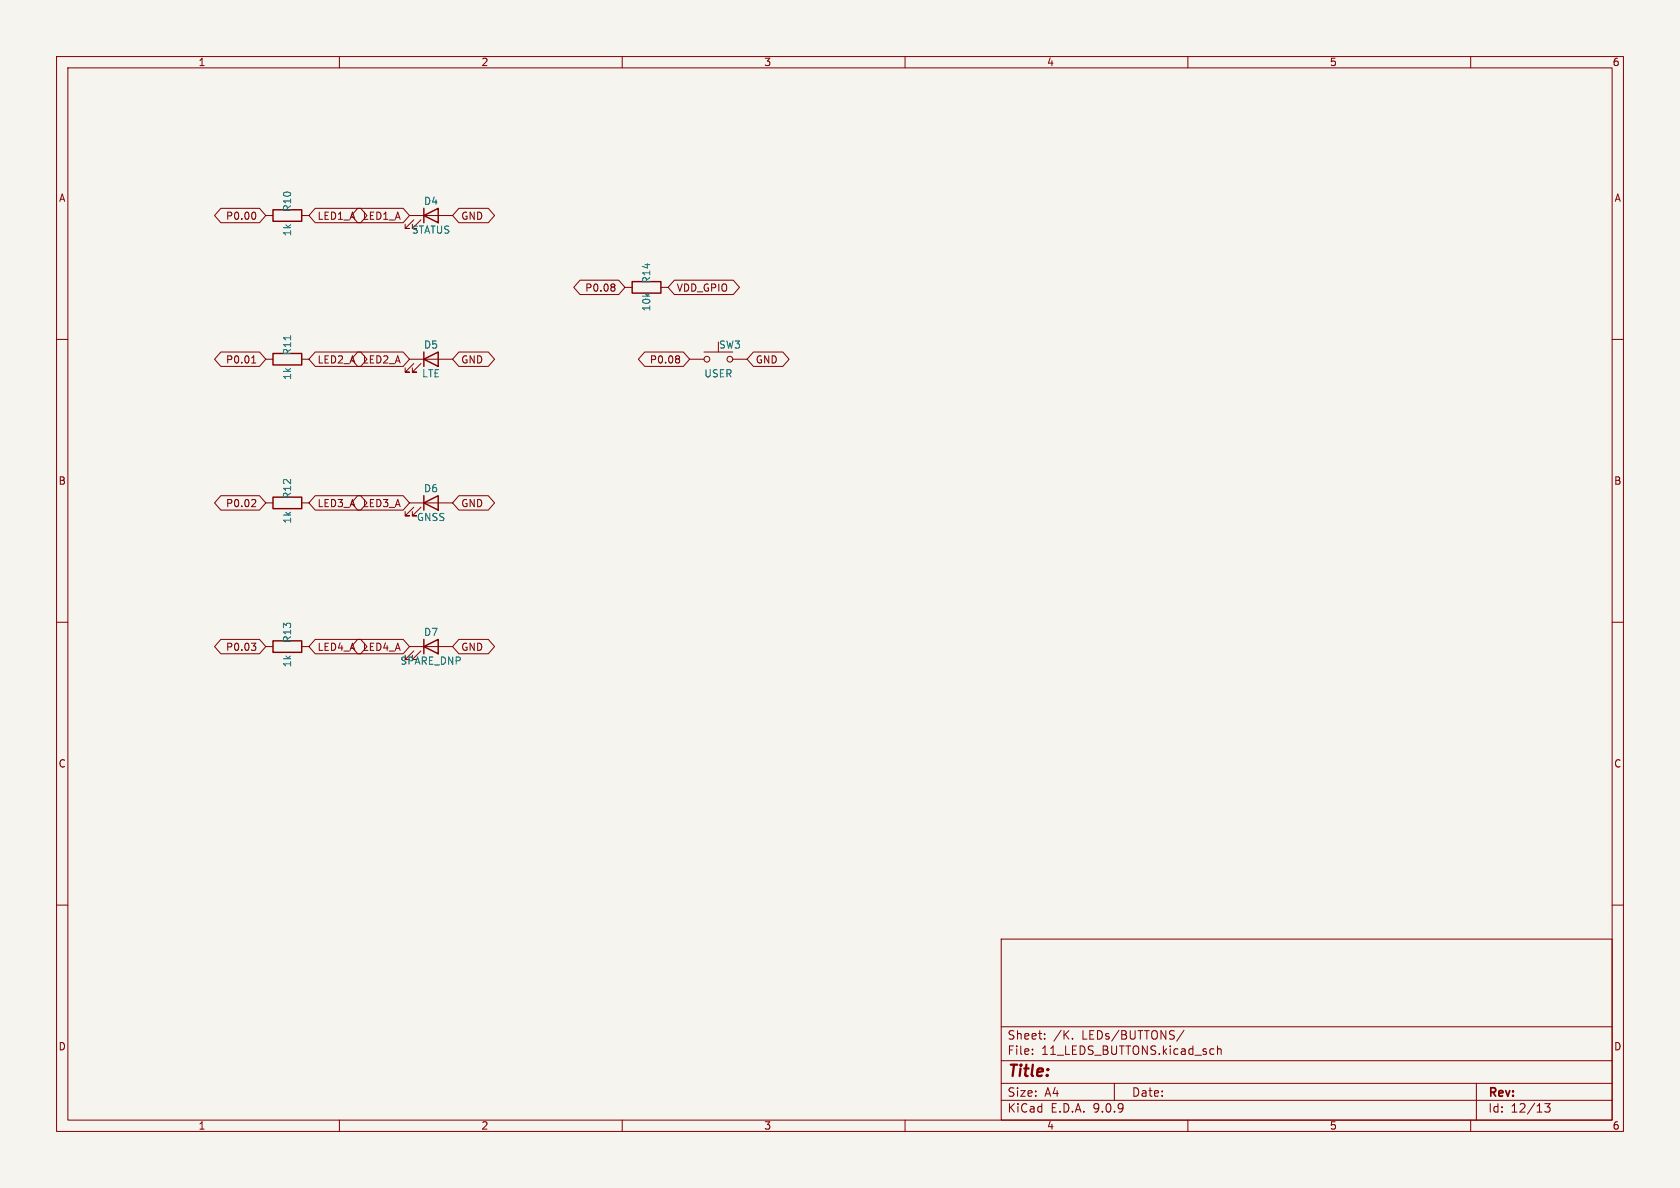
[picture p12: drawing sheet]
<svg xmlns="http://www.w3.org/2000/svg" width="297mm" height="210mm" viewBox="0 0 297 210" stroke-linecap="round" stroke-linejoin="round" font-family="sans-serif">
<path d="M0 0h297v210h-297z" fill="#f5f4ef" stroke="#f5f4ef" stroke-width=".18"/>
<g fill="none" stroke="#840000" stroke-width=".18">
<path d="M10 10h277v190h-277zM12 12h273v186h-273zM60 10v2M110 10v2M160 10v2M210 10v2M260 10v2M39 36.8h6.9l1.1 1.3-1.1 1.3h-6.9l-1.1-1.3zM44.9 37.5a.79 .79 0 0 1 0 1.3M47 38.1h1.3M53.3 38.1h1.3M55.7 36.8h8.1l1.1 1.3-1.1 1.3h-8.1l-1.1-1.3z"/>
<path d="M63.2 36.8h8.1l1.1 1.3-1.1 1.3h-8.1l-1.1-1.3zM72.4 38.1h7.6M73.2 38.9l-1.6 1.5h.8h-.8v-.8M74.4 38.9l-1.5 1.5h.8h-.8v-.8M81.1 36.8h5.2l1.1 1.3-1.1 1.3h-5.2l-1.1-1.3zM102.5 49.5h6.9l1.1 1.3-1.1 1.3h-6.9l-1.1-1.3zM108.5 50.2l.2 .2-.2 .3 .2 .3v.2l-.2 .3M110.5 50.8h1.3M116.8 50.8h1.3M119.2 49.5h10.4l1.1 1.3-1.1 1.3h-10.4l-1.1-1.3zM10 60h2M39 62.2h6.9l1.1 1.3-1.1 1.3h-6.9l-1.1-1.3z"/>
<path d="M44.5 64.2h.7M44.7 63.1l.2-.2v1.3M47 63.5h1.3M53.3 63.5h1.3M55.7 62.2h8.1l1.1 1.3-1.1 1.3h-8.1l-1.1-1.3zM63.2 62.2h8.1l1.1 1.3-1.1 1.3h-8.1l-1.1-1.3zM72.4 63.5h7.6M73.2 64.3l-1.6 1.5h.8h-.8v-.8M74.4 64.3l-1.5 1.5h.8h-.8v-.8M81.1 62.2h5.2l1.1 1.3-1.1 1.3h-5.2l-1.1-1.3zM114 62.2h6.8l1.1 1.3-1.1 1.3h-6.8l-1.1-1.3zM119.9 62.9l.2 .2-.2 .3 .2 .3v.2l-.2 .3"/>
<path d="M121.9 63.5h2.6M124.5 62.2h5M129.5 63.5h2.6M133.2 62.2h5.2l1.1 1.3-1.1 1.3h-5.2l-1.1-1.3zM285 60h2M39 87.6h6.9l1.1 1.3-1.1 1.3h-6.9l-1.1-1.3zM45 88.3l.2 .2v.3l-.8 .8h.8M47 88.9h1.3M53.3 88.9h1.3M55.7 87.6h8.1l1.1 1.3-1.1 1.3h-8.1l-1.1-1.3zM63.2 87.6h8.1l1.1 1.3-1.1 1.3h-8.1l-1.1-1.3zM72.4 88.9h7.6"/>
<path d="M73.2 89.7l-1.6 1.5h.8h-.8v-.8M74.4 89.7l-1.5 1.5h.8h-.8v-.8M81.1 87.6h5.2l1.1 1.3-1.1 1.3h-5.2l-1.1-1.3zM10 110h2M39 113h6.9l1.1 1.3-1.1 1.3h-6.9l-1.1-1.3zM44.4 113.7h.8l-.4 .5M45 114.2l.2 .2v.3l-.2 .3M47 114.3h1.3M53.3 114.3h1.3M55.7 113h8.1l1.1 1.3-1.1 1.3h-8.1l-1.1-1.3zM63.2 113h8.1l1.1 1.3-1.1 1.3h-8.1l-1.1-1.3zM72.4 114.3h7.6"/>
<path d="M73.2 115.1l-1.6 1.5h.8h-.8v-.8M74.4 115.1l-1.5 1.5h.8h-.8v-.8M81.1 113h5.2l1.1 1.3-1.1 1.3h-5.2l-1.1-1.3zM285 110h2M10 160h2M177 166h108v32h-108zM285 160h2M60 198v2M110 198v2M160 198v2M177 194.5h108M177 191.5h108"/>
<path d="M177 187.5h108M177 181.5h108M182.5 186.3v.1M182.5 185.5v.1M184.7 183.6v.1M184.7 182.8v.1M189.6 183.6v.1M197 191.5v3M209.3 182.1l-1.3 2M210 198v2M215.2 184.9v1.5M215.2 185.5l.3-.1 .3 .1 .1 .9"/>
<path d="M260 198v2M261 191.5v6.5M273.1 195.1h.9l-.5 .6 .5 .1v.7l-.3 .1h-.4l-.2-.1"/>
<circle cx="125" cy="63.5" r=".51"/>
<circle cx="129" cy="63.5" r=".51"/>
</g>
<g fill="none" stroke="#840000" stroke-width=".25">
<path d="M48.3 37.1h5v2h-5zM74.9 38.1l2.6-1.3v2.6zM74.9 36.8v2.6M111.8 49.8h5v2h-5zM48.3 62.5h5v2h-5zM74.9 63.5l2.6-1.3v2.6zM74.9 62.2v2.6M48.3 87.9h5v2h-5zM74.9 88.9l2.6-1.3v2.6zM74.9 87.6v2.6M48.3 113.3h5v2h-5zM74.9 114.3l2.6-1.3v2.6z"/>
<path d="M74.9 113v2.6"/>
</g>
<path d="M51.4 59.4v.7" fill="none" stroke="#006464" stroke-width=".18"/>
<text font-size="2.8" fill="#840000" x="178" y="190.9">Title:</text>
<g font-size="2.1" fill="#840000">
<text x="178" y="184">Sheet:</text>
<text x="186.2" y="184">/K.</text>
<text x="191.3" y="184">LEDs/BUTTONS/</text>
<text x="178" y="186.7">File:</text>
<text x="184.1" y="186.7">11_LEDS_BUTTONS.kicad_sch</text>
<text x="178" y="196.9">KiCad</text>
<text x="178" y="194.1">Size:</text>
<text x="184.7" y="194.1">A4</text>
<text x="185.7" y="196.9">E.D.A.</text>
<text x="193.3" y="196.9">9.0.9</text>
<text x="200" y="194.1">Date:</text>
<text x="263" y="194.3">Rev:</text>
<text x="263" y="196.9">Id:</text>
<text x="267.1" y="196.9">12/13</text>
</g>
<g font-size="1.8" fill="#840000">
<text x="35" y="11.9">1</text>
<text x="85" y="11.9">2</text>
<text x="135" y="11.9">3</text>
<text x="185" y="11.9">4</text>
<text x="235" y="11.9">5</text>
<text x="285" y="11.9">6</text>
<text x="10.3" y="35.9">A</text>
<text x="285.3" y="35.9">A</text>
<text x="39.9" y="39.1">P0.00</text>
<text x="56" y="39.1">LED1_A</text>
<text x="64" y="39.1">LED1_A</text>
<text x="81.4" y="39.1">GND</text>
<text x="103.4" y="51.8">P0.08</text>
<text x="119.5" y="51.8">VDD_GPIO</text>
<text x="39.9" y="64.5">P0.01</text>
<text x="56" y="64.5">LED2_A</text>
<text x="64" y="64.5">LED2_A</text>
<text x="81.4" y="64.5">GND</text>
<text x="114.8" y="64.5">P0.08</text>
<text x="133.5" y="64.5">GND</text>
<text x="10.3" y="85.9">B</text>
<text x="39.9" y="89.9">P0.02</text>
<text x="56" y="89.9">LED3_A</text>
<text x="64" y="89.9">LED3_A</text>
<text x="81.4" y="89.9">GND</text>
<text x="285.3" y="85.9">B</text>
<text x="39.9" y="115.3">P0.03</text>
<text x="56" y="115.3">LED4_A</text>
<text x="64" y="115.3">LED4_A</text>
<text x="81.4" y="115.3">GND</text>
<text x="10.3" y="135.9">C</text>
<text x="285.3" y="135.9">C</text>
<text x="10.3" y="185.9">D</text>
<text x="285.3" y="185.9">D</text>
<text x="35" y="199.9">1</text>
<text x="85" y="199.9">2</text>
<text x="135" y="199.9">3</text>
<text x="185" y="199.9">4</text>
<text x="235" y="199.9">5</text>
<text x="285" y="199.9">6</text>
</g>
<g font-size="1.8" fill="#006464">
<text x="51.7" y="41.9" transform="rotate(-90 51.7 41.9)">1k</text>
<text x="51.7" y="37.5" transform="rotate(-90 51.7 37.5)">R10</text>
<text x="72.7" y="41.5">STATUS</text>
<text x="74.9" y="36.4">D4</text>
<text x="115.2" y="50.2" transform="rotate(-90 115.2 50.2)">R14</text>
<text x="115.2" y="55.2" transform="rotate(-90 115.2 55.2)">10k</text>
<text x="51.7" y="62.9" transform="rotate(-90 51.7 62.9)">R11</text>
<text x="74.9" y="61.8">D5</text>
<text x="127" y="61.8">SW3</text>
<text x="51.7" y="67.3" transform="rotate(-90 51.7 67.3)">1k</text>
<text x="74.5" y="66.9">LTE</text>
<text x="124.4" y="66.9">USER</text>
<text x="51.7" y="88.3" transform="rotate(-90 51.7 88.3)">R12</text>
<text x="74.9" y="87.2">D6</text>
<text x="51.7" y="92.7" transform="rotate(-90 51.7 92.7)">1k</text>
<text x="73.6" y="92.3">GNSS</text>
<text x="51.7" y="113.7" transform="rotate(-90 51.7 113.7)">R13</text>
<text x="74.9" y="112.6">D7</text>
<text x="51.7" y="118.1" transform="rotate(-90 51.7 118.1)">1k</text>
<text x="70.7" y="117.7">SPARE_DNP</text>
</g>
</svg>
